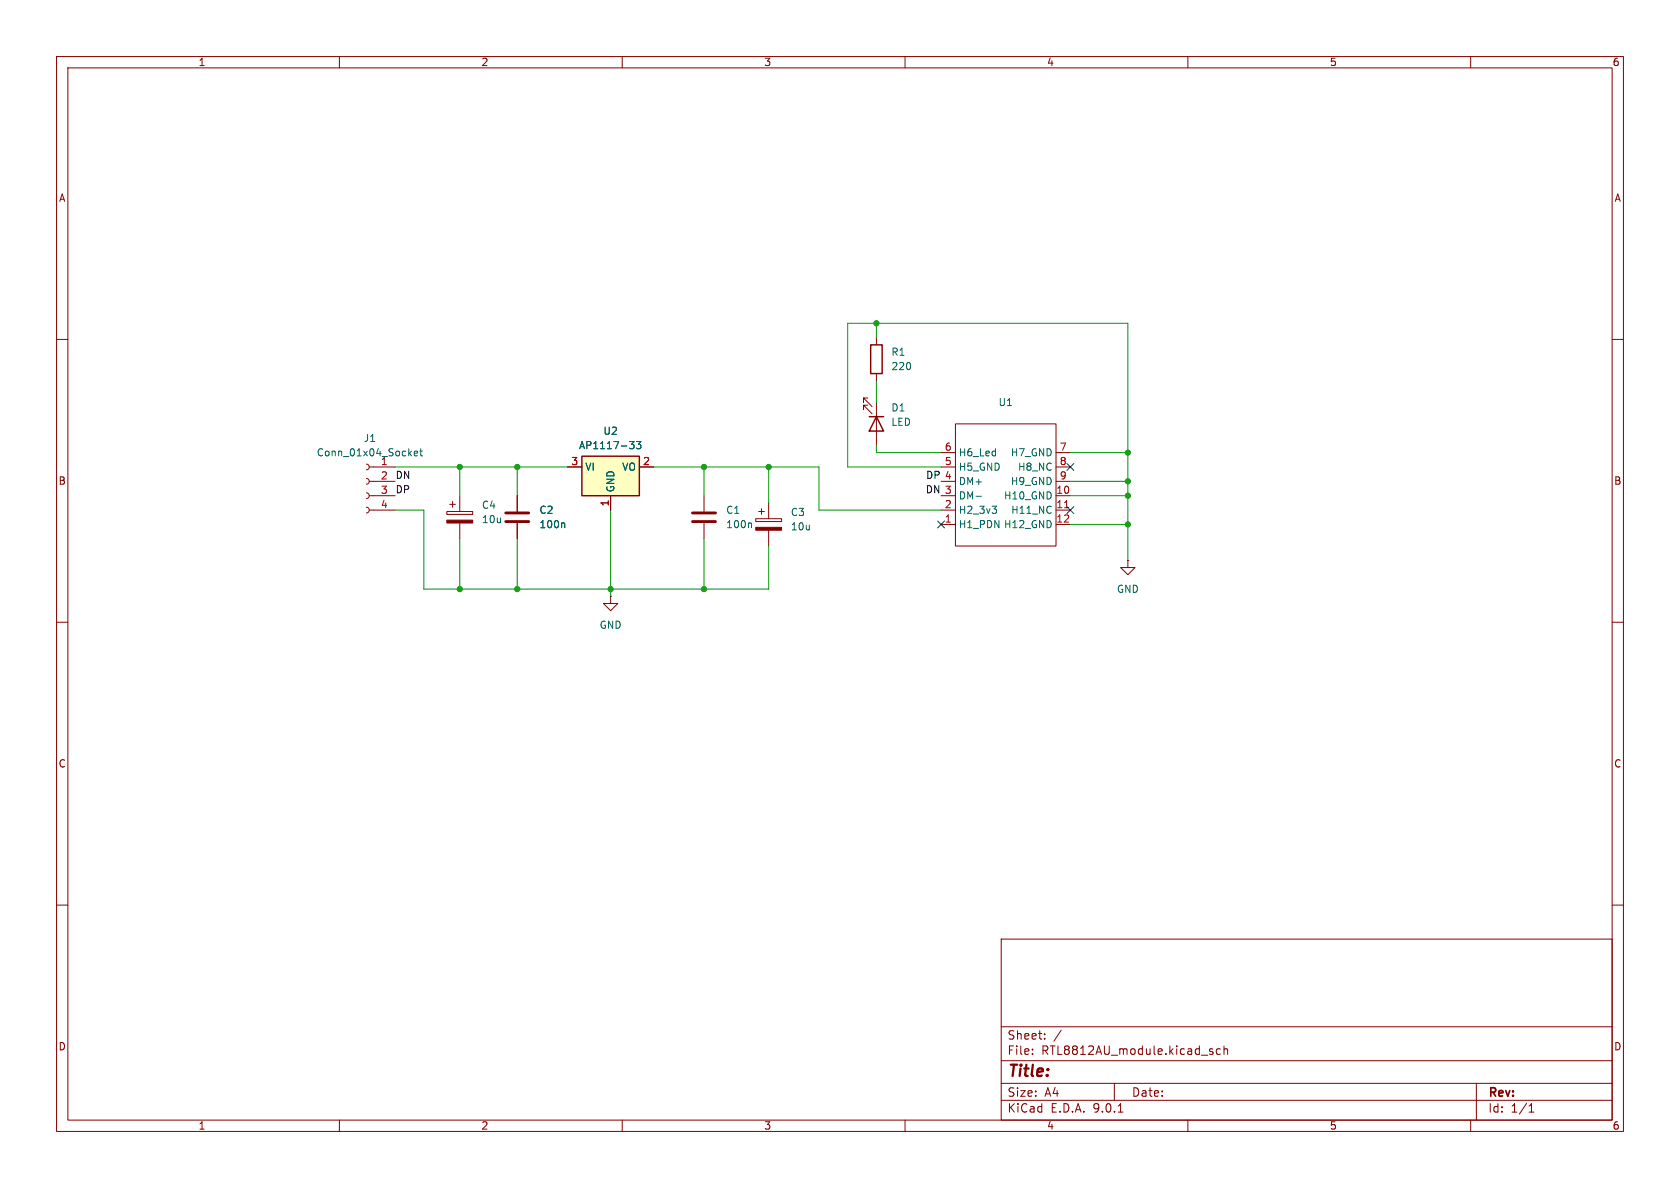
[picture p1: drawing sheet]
<svg xmlns="http://www.w3.org/2000/svg" width="297mm" height="210mm" viewBox="0 0 297 210" stroke-linecap="round" stroke-linejoin="round" font-family="sans-serif">
<g fill="none" stroke="#840000" stroke-width=".18">
<path d="M10 10h277v190h-277zM12 12h273v186h-273zM60 10v2M110 10v2M160 10v2M210 10v2M260 10v2M10 60h2M285 60h2M64.8 82l.3 .2 .2 .4-.2 .3-.3 .2M64.8 84.6l.3 .1 .2 .4-.2 .3-.3 .2M64.8 87.1l.3 .2 .2 .3-.2 .4-.3 .1"/>
<path d="M64.8 89.7l.3 .1 .2 .4-.2 .3-.3 .2M65.3 82.6h4.5M65.3 85.1h4.5M65.3 87.6h4.5M65.3 90.2h4.5M79 90.4h4.6v.5h-4.6zM79.5 89.2h1M80 88.6v1.1M81.3 87.6v2.8M81.3 92.5v2.8M124.5 87.6v2.8M124.5 92.5v2.8"/>
<path d="M199.4 99.1v1.2h1.3l-1.3 1.3-1.3-1.3h1.3M199.4 99.1h.1M10 110h2M107.9 105.4v1.3h1.3l-1.3 1.3-1.2-1.3h1.2M107.9 105.4h.1M285 110h2M10 160h2M177 166h108v32h-108zM285 160h2M60 198v2M110 198v2M160 198v2"/>
<path d="M177 194.5h108M177 191.5h108M177 187.5h108M177 181.5h108M182.5 186.3v.1M182.5 185.5v.1M184.7 183.6v.1M184.7 182.8v.1M187.6 182.1l-1.3 2M197 191.5v3M197.7 196.6h.8M210 198v2"/>
<path d="M214 185.9l.4 .1 .1 .2-.3 .2h-.2M214 185.4l.4 .1M215.7 185.5l-.4-.1-.3 .3v.4l.2 .2h.5M216.4 185.5l.2-.1 .4 .1v.9M216.4 184.9v1.5M260 198v2M261 191.5v6.5M270.3 196.6h.9M270.3 195.5l.4-.4v1.5"/>
</g>
<path d="M79 91.9h4.6v.6h-4.6z" fill="#840000" stroke="#840000" stroke-width=".18"/>
<path d="M74.2 79.7h.5M74.4 79.3v1.1l.3 .2M73.2 80.2l.6-.2v-.2l-.4-.1-.2 .2 .1 .6h.5M132.7 92.4l.2 .2v.7" fill="none" stroke="#006464" stroke-width=".18"/>
<path d="M122.4 90.7h4.1M122.4 92.2h4.1" fill="none" stroke="#840000" stroke-width=".51"/>
<path d="M102.9 80.6h10.1v7h-10.1z" fill="#ffffc2"/>
<path d="M153.7 73.7h2.5M153.9 61h2.1v5h-2.1zM154.9 73.7l1.3 2.5h-2.5zM102.9 80.6h10.1v7h-10.1z" fill="none" stroke="#840000" stroke-width=".25"/>
<g fill="none" stroke="#840000" stroke-width=".18">
<path d="M154.9 59.7v1.3M153.4 70.4h-.7v.7v-.7l1.5 1.5M153.4 71.6h-.7v.8v-.8l1.5 1.6M154.9 66v1.3M154.9 71.1v7.6M168.9 74.9h17.8v21.6h-17.8zM91.4 87.6v2.8M91.4 92.5v2.8M100.3 82.6h2.6M107.9 87.6v2.6M113 82.6h2.6M133.6 91.7h4.6v.5h-4.6z"/>
<path d="M134.1 90.4h1M134.6 89.9v1M135.9 88.9v2.8M135.9 93.7v2.8M166.4 82.6h2.5M166.4 80h2.5M166.4 85.1h2.5M166.4 87.6h2.5M166.4 90.2h2.5M166.4 92.7h2.5M186.7 82.6h2.5M186.7 80h2.5"/>
<path d="M186.7 85.1h2.5M186.7 87.6h2.5M186.7 90.2h2.5M186.7 92.7h2.5"/>
</g>
<path d="M111.3 78h.8l-.4 .5 .3 .2 .1 .4-.2 .2h-.4M112.5 78h.8l-.4 .5 .3 .2v.5l-.1 .1-.6-.1M99.7 92.4l.1 .2v.7M172.5 87.7h1M175.4 89.5h.8l-.5 .5M176 90l.2 .2-.2 .5" fill="none" stroke="#006464" stroke-width=".18"/>
<path d="M89.4 90.7h4.1M89.4 92.2h4.1" fill="none" stroke="#840000" stroke-width=".51"/>
<path d="M188.2 89.8h.7" fill="none" stroke="#a90000" stroke-width=".18"/>
<path d="M133.6 93.2h4.6v.5h-4.6z" fill="#840000" stroke="#840000" stroke-width=".18"/>
<g fill="none" stroke="#009600" stroke-width=".18">
<path d="M154.9 57.2v2.5M154.9 67.3v3.8M154.9 78.7v1.3h11.5M69.8 90.2h5.1v13.9h61v-7.6M69.8 82.6h30.5M81.3 82.6v5M81.3 95.3v8.8M91.4 82.6v5M91.4 95.3v8.8M107.9 90.2v15.2M115.6 82.6h29.2v7.6h21.6M124.5 82.6v5"/>
<path d="M124.5 95.3v8.8M135.9 82.6v6.3M166.4 82.6h-16.5v-25.4h49.5v41.9M189.2 87.6h10.2M189.2 85.1h10.2M189.2 80h10.2M189.2 92.7h10.2"/>
</g>
<path d="M165.8 92.1l1.2 1.2M167 92.1l-1.2 1.2M188.6 81.9l1.2 1.3M188.6 89.6l1.2 1.2M189.8 81.9l-1.2 1.3M189.8 89.6l-1.2 1.2" fill="none" stroke="#000084" stroke-width=".18"/>
<g fill="#009600" stroke="#009600" stroke-width=".18">
<circle cx="107.9" cy="104.1" r=".46"/>
<circle cx="81.3" cy="104.1" r=".46"/>
<circle cx="91.4" cy="104.1" r=".46"/>
<circle cx="124.5" cy="82.6" r=".46"/>
<circle cx="81.3" cy="82.6" r=".46"/>
<circle cx="124.5" cy="104.1" r=".46"/>
<circle cx="91.4" cy="82.6" r=".46"/>
<circle cx="199.4" cy="87.6" r=".46"/>
<circle cx="154.9" cy="57.2" r=".46"/>
<circle cx="199.4" cy="80" r=".46"/>
<circle cx="199.4" cy="85.1" r=".46"/>
<circle cx="135.9" cy="82.6" r=".46"/>
<circle cx="199.4" cy="92.7" r=".46"/>
</g>
<text font-size="2.8" fill="#840000" x="178" y="190.9">Title:</text>
<g font-size="2.1" fill="#840000">
<text x="178" y="184">Sheet:</text>
<text x="178" y="186.7">File:</text>
<text x="184.1" y="186.7">RTL8812AU_module.kicad_sch</text>
<text x="178" y="196.9">KiCad</text>
<text x="178" y="194.1">Size:</text>
<text x="184.7" y="194.1">A4</text>
<text x="185.7" y="196.9">E.D.A.</text>
<text x="193.3" y="196.9">9.0.1</text>
<text x="200" y="194.1">Date:</text>
<text x="263" y="194.3">Rev:</text>
<text x="263" y="196.9">Id:</text>
<text x="267.1" y="196.9">1/1</text>
</g>
<g font-size="1.8" fill="#840000">
<text x="35" y="11.9">1</text>
<text x="85" y="11.9">2</text>
<text x="135" y="11.9">3</text>
<text x="185" y="11.9">4</text>
<text x="235" y="11.9">5</text>
<text x="285" y="11.9">6</text>
<text x="10.3" y="35.9">A</text>
<text x="285.3" y="35.9">A</text>
<text x="10.3" y="85.9">B</text>
<text x="285.3" y="85.9">B</text>
<text x="10.3" y="135.9">C</text>
<text x="285.3" y="135.9">C</text>
<text x="10.3" y="185.9">D</text>
<text x="285.3" y="185.9">D</text>
<text x="35" y="199.9">1</text>
<text x="85" y="199.9">2</text>
<text x="135" y="199.9">3</text>
<text x="185" y="199.9">4</text>
<text x="235" y="199.9">5</text>
<text x="285" y="199.9">6</text>
</g>
<g font-size="1.8" fill="#006464">
<text x="157.5" y="63.1">R1</text>
<text x="157.5" y="65.6">220</text>
<text x="176.4" y="72">U1</text>
<text x="106.6" y="77.1">U2</text>
<text x="157.5" y="72.9">D1</text>
<text x="157.5" y="75.5">LED</text>
<text x="55.9" y="80.9">Conn_01x04_Socket</text>
<text x="64.2" y="78.3">J1</text>
<text x="102.3" y="79.6">AP1117-33</text>
<text x="103.4" y="83.4">VI</text>
<text x="109.9" y="83.4">VO</text>
<text x="169.4" y="80.9">H6_Led</text>
<text x="169.4" y="83.4">H5_GND</text>
<text x="178.6" y="80.9">H7_GND</text>
<text x="179.9" y="83.4">H8_NC</text>
<text x="108.8" y="87.1" transform="rotate(-90 108.8 87.1)">GND</text>
<text x="169.4" y="86">DM+</text>
<text x="169.4" y="88.5">DM-</text>
<text x="177.4" y="88.5">H10_GND</text>
<text x="178.6" y="86">H9_GND</text>
<text x="85.1" y="90.1">C4</text>
<text x="85.1" y="92.7">10u</text>
<text x="95.3" y="91">C2</text>
<text x="95.3" y="93.6">100n</text>
<text x="128.3" y="91">C1</text>
<text x="128.3" y="93.6">100n</text>
<text x="139.7" y="91.4">C3</text>
<text x="139.7" y="94">10u</text>
<text x="169.4" y="91">H2_3v3</text>
<text x="169.4" y="93.6">H1_PDN H12_GND</text>
<text x="178.7" y="91">H11_NC</text>
<text x="197.4" y="105">GND</text>
<text x="105.9" y="111.4">GND</text>
</g>
<g font-size="1.8" fill="#a90000">
<text x="67.2" y="82.3">1</text>
<text x="100.9" y="82.3">3</text>
<text x="113.6" y="82.3">2</text>
<text x="166.9" y="79.8">6</text>
<text x="166.9" y="82.3">5</text>
<text x="187.3" y="79.8">7</text>
<text x="187.3" y="82.3">8</text>
<text x="67.2" y="84.8">2</text>
<text x="67.2" y="87.4">3</text>
<text x="67.2" y="89.9">4</text>
<text x="107.7" y="89.6" transform="rotate(-90 107.7 89.6)">1</text>
<text x="166.9" y="89.9">2</text>
<text x="186.6" y="87.4">10</text>
<text x="186.6" y="89.9">11</text>
<text x="187.3" y="84.8">9</text>
<text x="166.9" y="92.5">1</text>
<text x="186.6" y="92.5">12</text>
</g>
<g font-size="1.8" fill="#0f0f0f">
<text x="69.8" y="87.3">DP</text>
<text x="69.8" y="84.7">DN</text>
<text x="163.6" y="87.3">DN 3</text>
<text x="163.6" y="84.7">DP 4</text>
</g>
</svg>
